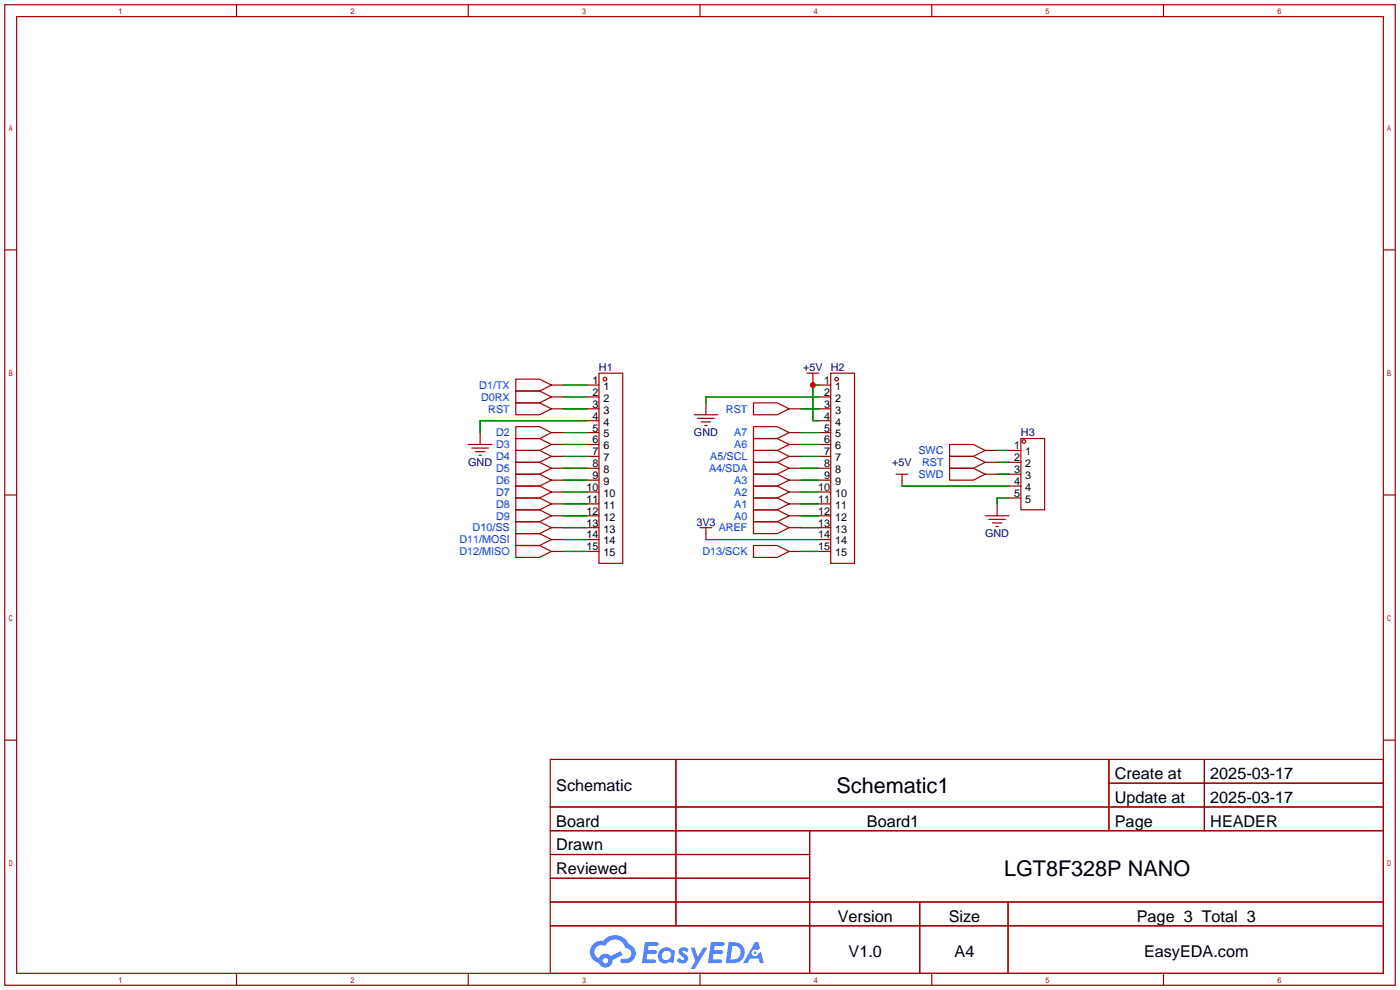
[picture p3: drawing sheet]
<svg xmlns="http://www.w3.org/2000/svg" width="299mm" height="212mm" viewBox="0 0 299 212" stroke-linecap="round" stroke-linejoin="round" font-family="sans-serif">
<g fill="none" stroke="#a10000" stroke-width=".25">
<path d="M1 1h297.2v209.6h-297.2zM3.6 3.6h292.1v204.4h-292.1zM50.5 1v2.6M100.1 1v2.6M149.6 1v2.6M199.1 1v2.6M248.7 1v2.6M1 53.4h2.6M295.7 53.4h2.5M1 105.8h2.6M295.7 105.8h2.5M1 158.2h2.6"/>
<path d="M295.7 158.2h2.5M117.6 162.3h178.1v45.7h-178.1zM117.6 172.5h178.1M117.6 177.5h178.1M144.5 162.3v35.6M173 177.5v30.5M237 162.3v15.2M237 167.4h58.7M257.4 162.3v15.2M117.6 182.6h55.4M117.6 192.8h178.1M117.6 187.7h55.4"/>
<path d="M117.6 197.9h178.1M196.6 192.8v15.2M215.4 192.8v15.2M50.5 208v2.6M100.1 208v2.6M149.6 208v2.6M199.1 208v2.6M248.7 208v2.6"/>
</g>
<g fill="#5487ff">
<path d="M145.3 202.7a1.3 1.3 0 0 1 1.9 .3l-.4 .6a.54 .54 0 0 0-.9-.2l.1 .2a1.34 1.34 0 0 1 .9 1.8 1.47 1.47 0 0 1-2.3-.1l.5-.6 .8 .5a.31 .31 0 0 0 .4-.3 .31 .31 0 0 0-.3-.4 1.12 1.12 0 0 1-.7-1.8z"/>
<path d="M147.6 202.5h.9l.6 2 1.2-2h.9l-2.7 4.6h-.9l1-1.7z"/>
<path d="M137.8 201.4h1.7a1.31 1.31 0 0 1 1.2 .2 .4 .4 0 0 1-.3 .5l-1.8 .1-.1 .9h1.6a.4 .4 0 0 1 .4 .4 .4 .4 0 0 1-.5 .4h-1.6l-.2 1.2h1.4a.46 .46 0 0 1 .5 0 .46 .46 0 0 1 .1 .5l-.4 .2h-2.6z"/>
<path d="M151.9 201.4h1.7a1.32 1.32 0 0 1 1.2 .2 .39 .39 0 0 1-.3 .5l-1.8 .1-.1 .9h1.6a.4 .4 0 0 1 .4 .4 .4 .4 0 0 1-.4 .4h-1.7l-.2 1.2h1.4a.46 .46 0 0 1 .5 0 .46 .46 0 0 1 .1 .5l-.4 .2h-2.6z"/>
<path d="M161.3 201.4h.8l.3 1.3-.6 .4a.75 .75 0 0 0-1.1 .3 .75 .75 0 0 0 .5 1 .75 .75 0 0 0 .9-.7l.5-.2 .6 2.3h-.8l-.3-.9h-1.8l-.5 .9h-1z"/>
<path d="M155.7 201.4l-.6 4.4h1.5a2.27 2.27 0 0 0 2.6-2.2 2.27 2.27 0 0 0-2.7-2.2zM156.5 202.1a1.5 1.5 0 0 1 1.8 1.6 1.5 1.5 0 0 1-1.9 1.4h-.3z"/>
<path d="M141.2 203a1.6 1.6 0 0 0-.3 2.3 1.6 1.6 0 0 0 2.3 .2l.7 .3 .3-2.4-.1-.3-.5-.1a1.58 1.58 0 0 0-2.4 0zM141.8 203.5a.98 .98 0 0 1 1.6 .4 .98 .98 0 0 1-1.1 1.3 .94 .94 0 0 1-.9-.7 .94 .94 0 0 1 .4-1z"/>
<path d="M126.8 201.8a2.37 2.37 0 0 0 1.1 4 1.54 1.54 0 0 0 1.8 1 1.54 1.54 0 0 0 1.2-1.6l2.2-1.1-.5-.8-2 1a1.57 1.57 0 0 0-2.7 .5 1.5 1.5 0 0 1-.7-2.1 1.5 1.5 0 0 1 2.2-.5 2.23 2.23 0 0 1 2.3-1.4 2.23 2.23 0 0 1 2 1.8 1.16 1.16 0 0 1 1.2 1.1 1.16 1.16 0 0 1-1.1 1.2h-.7a.47 .47 0 0 0-.5 .4 .47 .47 0 0 0 .4 .5 2.17 2.17 0 0 0 2.5-.9 2.17 2.17 0 0 0-.3-2.7l-.8-.4a3.2 3.2 0 0 0-5.5-.7l-1.1 .1zM128.8 205.3a.6 .6 0 0 1 1.2 0 .6 .6 0 0 1-1.2 0z"/>
<circle cx="161.4" cy="203.6" r=".28"/>
</g>
<g fill="none" stroke="#a10000" stroke-width=".25">
<path d="M128 79.8h5.1v40.6h-5.1zM172.5 79.8h2.5M173.7 79.8v2.5M177.5 79.8h5.1v40.6h-5.1zM100.1 95h5.1M100.8 95.8h3.6M101.6 96.5h2M102.4 97.3h.5M102.6 92.5v2.5M110.2 81h5.1l2.6 1.3-2.6 1.3h-5.1zM110.2 83.6h5.1l2.6 1.2-2.6 1.3h-5.1zM110.2 86.1h5.1l2.6 1.3-2.6 1.2h-5.1z"/>
<path d="M110.2 91.2h5.1l2.6 1.3-2.6 1.2h-5.1zM110.2 93.7h5.1l2.6 1.3-2.6 1.3h-5.1zM110.2 96.3h5.1l2.6 1.2-2.6 1.3h-5.1zM110.2 98.8h5.1l2.6 1.3-2.6 1.2h-5.1zM117.9 82.3h2.5M117.9 84.8h2.5M117.9 87.4h2.5M117.9 92.5h2.5M117.9 95h2.5M117.9 97.5h2.5M125.5 82.3h2.5M125.5 84.8h2.5"/>
<path d="M125.5 87.4h2.5M125.5 89.9h2.5M125.5 92.5h2.5M125.5 95h2.5M125.5 97.5h2.5M148.3 88.6h5.1M149.1 89.4h3.6M149.9 90.2h2M150.6 90.9h.5M150.9 86.1v2.5M161 98.8h5.1l2.6 1.3-2.6 1.2h-5.1zM161 96.3h5.1l2.6 1.2-2.6 1.3h-5.1z"/>
<path d="M161 93.7h5.1l2.6 1.3-2.6 1.3h-5.1zM161 86.1h5.1l2.6 1.3-2.6 1.2h-5.1zM161 91.2h5.1l2.6 1.3-2.6 1.2h-5.1zM168.7 87.4h2.5M168.7 92.5h2.5M168.7 95h2.5M168.7 97.5h2.5M175 82.3h2.5M175 84.8h2.5M175 87.4h2.5M175 89.9h2.5M175 92.5h2.5"/>
<path d="M175 95h2.5M175 97.5h2.5M202.9 95h5.1l2.6 1.3-2.6 1.2h-5.1zM202.9 97.5h5.1l2.6 1.3-2.6 1.3h-5.1zM210.6 96.3h2.5M210.6 98.8h2.5M215.6 96.3h2.6M215.6 98.8h2.6M218.2 93.7h5.1v15.3h-5.1zM110.2 101.3h5.1l2.6 1.3-2.6 1.3h-5.1zM110.2 103.9h5.1l2.6 1.3-2.6 1.2h-5.1zM110.2 106.4h5.1l2.6 1.3-2.6 1.3h-5.1z"/>
<path d="M110.2 111.5h5.1l2.6 1.3-2.6 1.2h-5.1zM110.2 114h5.1l2.6 1.3-2.6 1.3h-5.1zM110.2 116.6h5.1l2.6 1.3-2.6 1.2h-5.1zM110.2 109h5.1l2.6 1.2-2.6 1.3h-5.1zM117.9 100.1h2.5M117.9 102.6h2.5M117.9 105.2h2.5M117.9 107.7h2.5M117.9 110.2h2.5M117.9 112.8h2.5M117.9 115.3h2.5M117.9 117.9h2.5"/>
<path d="M125.5 100.1h2.5M125.5 102.6h2.5M125.5 105.2h2.5M125.5 107.7h2.5M125.5 110.2h2.5M125.5 112.8h2.5M125.5 115.3h2.5M125.5 117.9h2.5M149.6 112.8h2.5M150.9 112.8v2.5M161 111.5h5.1l2.6 1.3-2.6 1.2h-5.1zM161 109h5.1l2.6 1.2-2.6 1.3h-5.1z"/>
<path d="M161 106.4h5.1l2.6 1.3-2.6 1.3h-5.1zM161 103.9h5.1l2.6 1.3-2.6 1.2h-5.1zM161 101.3h5.1l2.6 1.3-2.6 1.3h-5.1zM161 116.6h5.1l2.6 1.3-2.6 1.2h-5.1zM168.7 100.1h2.5M168.7 102.6h2.5M168.7 105.2h2.5M168.7 107.7h2.5M168.7 110.2h2.5M168.7 112.8h2.5M168.7 117.9h2.5M175 100.1h2.5"/>
<path d="M175 102.6h2.5M175 105.2h2.5M175 107.7h2.5M175 110.2h2.5M175 112.8h2.5M175 115.3h2.5M175 117.9h2.5M191.5 101.3h2.6M192.8 101.3v2.6M202.9 100.1h5.1l2.6 1.2-2.6 1.3h-5.1zM210.6 110.2h5M210.6 101.3h2.5"/>
<path d="M211.3 111h3.6M212.1 111.8h2M212.9 112.5h.5M213.1 107.7v2.5M215.6 101.3h2.6M215.6 103.9h2.6M215.6 106.4h2.6"/>
<circle cx="129.3" cy="81" r=".38"/>
<circle cx="178.8" cy="81" r=".38"/>
<circle cx="218.8" cy="94.4" r=".38"/>
</g>
<g fill="none" stroke="#008700" stroke-width=".25">
<path d="M120.4 82.3h5.1M120.4 84.8h5.1M120.4 87.4h5.1M120.4 95h5.1M120.4 97.5h5.1M120.4 92.5h5.1M125.5 89.9h-22.9v2.6M171.2 87.4h3.8M171.2 95h3.8M171.2 97.5h3.8M171.2 92.5h3.8M175 82.3h-1.3v7.6h1.3"/>
<path d="M175 84.8h-24.1v1.3M213.1 96.3h2.5M213.1 98.8h2.5M120.4 100.1h5.1M120.4 102.6h5.1M120.4 105.2h5.1M120.4 107.7h5.1M120.4 110.2h5.1M120.4 112.8h5.1M120.4 117.9h5.1M120.4 115.3h5.1M150.9 115.3h24.1"/>
<path d="M171.2 100.1h3.8M171.2 102.6h3.8M171.2 105.2h3.8M171.2 107.7h3.8M171.2 110.2h3.8M171.2 112.8h3.8M171.2 117.9h3.8M192.8 103.9h22.8M213.1 101.3h2.5M215.6 106.4h-2.5v1.3"/>
</g>
<circle cx="173.7" cy="82.3" r=".63" fill="#c00"/>
<g font-size="4.6">
<text x="178.8" y="169.4">Schematic1</text>
<text x="214.6" y="187.2">LGT8F328P NANO</text>
</g>
<g font-size="3.5">
<text x="238.3" y="166.5">Create at</text>
<text x="258.7" y="166.5">2025-03-17</text>
<text x="118.9" y="169.1">Schematic</text>
<text x="238.3" y="171.6">Update at</text>
<text x="258.7" y="171.6">2025-03-17</text>
<text x="118.9" y="176.7">Board</text>
<text x="185.3" y="176.7">Board1</text>
<text x="238.3" y="176.7">Page</text>
<text x="258.7" y="176.7">HEADER</text>
<text x="118.9" y="181.8">Drawn</text>
<text x="118.9" y="186.8">Reviewed</text>
<text x="179.1" y="197">Version</text>
<text x="202.8" y="197">Size</text>
<text x="243" y="197">Page 3 Total 3</text>
<text x="181.4" y="204.6">V1.0</text>
<text x="204" y="204.6">A4</text>
<text x="244.5" y="204.6">EasyEDA.com</text>
</g>
<g font-size="2.3" fill="#00f">
<text x="102.4" y="83.1">D1/TX</text>
<text x="102.8" y="85.6">D0RX</text>
<text x="104.3" y="88.2">RST</text>
<text x="155.1" y="88.2">RST</text>
<text x="106" y="93.3">D2</text>
<text x="106" y="95.8">D3</text>
<text x="156.9" y="95.8">A6</text>
<text x="156.9" y="93.3">A7</text>
<text x="106" y="98.3">D4</text>
<text x="106" y="100.9">D5</text>
<text x="151.6" y="100.9">A4/SDA</text>
<text x="151.8" y="98.3">A5/SCL</text>
<text x="196.3" y="97.1">SWC</text>
<text x="197.1" y="99.6">RST</text>
<text x="106" y="103.4">D6</text>
<text x="106" y="106">D7</text>
<text x="156.9" y="106">A2</text>
<text x="156.9" y="103.4">A3</text>
<text x="196.3" y="102.2">SWD</text>
<text x="101" y="113.6">D10/SS</text>
<text x="106" y="108.5">D8</text>
<text x="106" y="111">D9</text>
<text x="153.6" y="113.6">AREF</text>
<text x="156.9" y="111">A0</text>
<text x="156.9" y="108.5">A1</text>
<text x="98.2" y="116.1">D11/MOSI</text>
<text x="98.2" y="118.7">D12/MISO</text>
<text x="150.1" y="118.7">D13/SCK</text>
</g>
<g font-size="2.3">
<text x="126.6" y="82.1">1</text>
<text x="129" y="83.3">1</text>
<text x="176.1" y="82.1">1</text>
<text x="178.5" y="83.3">1</text>
<text x="126.6" y="84.6">2</text>
<text x="126.6" y="87.1">3</text>
<text x="126.6" y="89.7">4</text>
<text x="129" y="85.9">2</text>
<text x="129" y="88.4">3</text>
<text x="176.1" y="84.6">2</text>
<text x="176.1" y="87.1">3</text>
<text x="176.1" y="89.7">4</text>
<text x="178.5" y="85.9">2</text>
<text x="178.5" y="88.4">3</text>
<text x="126.6" y="92.2">5</text>
<text x="126.6" y="94.8">6</text>
<text x="129" y="91">4</text>
<text x="129" y="93.5">5</text>
<text x="176.1" y="92.2">5</text>
<text x="176.1" y="94.8">6</text>
<text x="178.5" y="91">4</text>
<text x="178.5" y="93.5">5</text>
<text x="126.6" y="97.3">7</text>
<text x="126.6" y="99.8">8</text>
<text x="129" y="96">6</text>
<text x="129" y="98.6">7</text>
<text x="129" y="101.1">8</text>
<text x="176.1" y="97.3">7</text>
<text x="176.1" y="99.8">8</text>
<text x="178.5" y="96">6</text>
<text x="178.5" y="98.6">7</text>
<text x="178.5" y="101.1">8</text>
<text x="216.8" y="96">1</text>
<text x="216.8" y="98.6">2</text>
<text x="216.8" y="101.1">3</text>
<text x="219.1" y="97.3">1</text>
<text x="219.1" y="99.8">2</text>
<text x="125.3" y="104.9">10</text>
<text x="125.3" y="107.5">11</text>
<text x="126.6" y="102.4">9</text>
<text x="129" y="103.7">9</text>
<text x="129" y="106.2">10</text>
<text x="174.9" y="104.9">10</text>
<text x="174.9" y="107.5">11</text>
<text x="176.1" y="102.4">9</text>
<text x="178.5" y="103.7">9</text>
<text x="178.5" y="106.2">10</text>
<text x="216.8" y="103.7">4</text>
<text x="216.8" y="106.2">5</text>
<text x="219.1" y="102.4">3</text>
<text x="219.1" y="104.9">4</text>
<text x="219.1" y="107.5">5</text>
<text x="125.3" y="110">12</text>
<text x="125.3" y="112.5">13</text>
<text x="129" y="108.7">11</text>
<text x="129" y="111.3">12</text>
<text x="129" y="113.8">13</text>
<text x="174.9" y="110">12</text>
<text x="174.9" y="112.5">13</text>
<text x="178.5" y="108.7">11</text>
<text x="178.5" y="111.3">12</text>
<text x="178.5" y="113.8">13</text>
<text x="125.3" y="115.1">14</text>
<text x="125.3" y="117.6">15</text>
<text x="129" y="116.4">14</text>
<text x="129" y="118.9">15</text>
<text x="174.9" y="115.1">14</text>
<text x="174.9" y="117.6">15</text>
<text x="178.5" y="116.4">14</text>
<text x="178.5" y="118.9">15</text>
</g>
<g font-size="2.3" fill="#000080">
<text x="128" y="79.3">H1</text>
<text x="171.7" y="79.3">+5V</text>
<text x="177.5" y="79.3">H2</text>
<text x="148.3" y="93.3">GND</text>
<text x="218.2" y="93.3">H3</text>
<text x="100.1" y="99.6">GND</text>
<text x="190.7" y="99.6">+5V</text>
<text x="148.8" y="112.3">3V3</text>
<text x="210.5" y="114.9">GND</text>
</g>
</svg>
